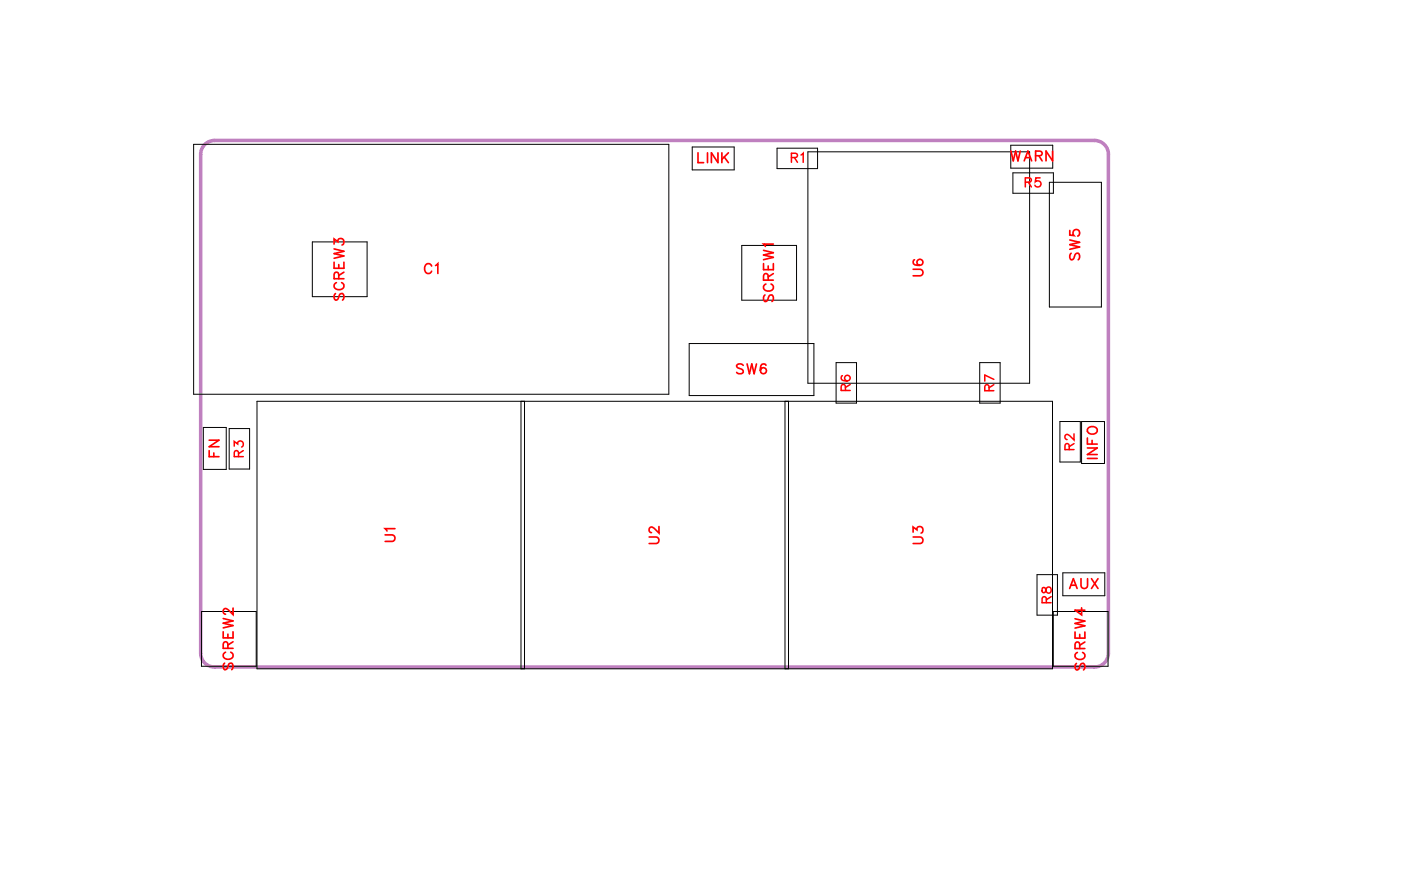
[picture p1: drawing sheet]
<svg xmlns="http://www.w3.org/2000/svg" width="101mm" height="63mm" viewBox="0 0 101 63" stroke-linecap="round" stroke-linejoin="round" font-family="sans-serif">
<path d="M14.8 10.4l.3-.2 .4-.1h63.5a1 1 0 0 1 1 1v36a1 1 0 0 1-1 1h-63.5a1 1 0 0 1-1-1v-36l.1-.4z" fill="none" stroke="#bf80bf" stroke-width=".25"/>
<g fill="none" stroke="#000" stroke-width=".07">
<path d="M14 10.4h34.3v18h-34.3zM22.5 17.5h4v3.9h-4zM50 10.6h3v1.7h-3zM53.5 17.7h4v4h-4zM56.1 10.7h2.9v1.5h-2.9zM58.3 11h16v16.7h-16zM72.9 10.5h3.1v1.6h-3.1zM73.1 12.5h2.9v1.4h-2.9zM75.7 13.2h3.8v9h-3.8zM14.7 30.8h1.6v3.1h-1.6zM16.5 30.9h1.5v2.9h-1.5zM18.5 29h57.4v19.3h-57.4z"/>
<path d="M37.6 29v19.3M37.8 29v19.3M49.7 24.8h9v3.7h-9zM56.6 29v19.3M56.9 29v19.3M60.3 26.2h1.5v2.9h-1.5zM70.7 26.2h1.5v2.9h-1.5zM76.5 30.4h1.5v2.9h-1.5zM78 30.4h1.7v3h-1.7zM14.5 44.1h4v4h-4zM74.8 41.5h1.5v2.9h-1.5zM76 44.1h4v4h-4z"/>
<path d="M76.7 41.3h3v1.7h-3z"/>
</g>
<g fill="none" stroke="#f00" stroke-width=".12">
<path d="M24.1 17.6v-.4l.3 .2a.24 .24 0 0 1 .4-.1 .24 .24 0 0 1-.1 .4M24.1 18.9v.5h.7v-.5M24.1 18l.7 .1-.7 .2 .7 .2-.7 .1M24.4 19.1v.3M24.8 19.6l-.4 .3M31.1 19.2a.26 .26 0 0 0-.3-.2 .26 .26 0 0 0-.2 .3v.2a.26 .26 0 0 0 .2 .2 .26 .26 0 0 0 .3-.1M31.4 19.2l.2-.2v.7M50.4 11v.7h.4M51.1 11v.7M51.8 11v.7l-.5-.7v.7M52.1 11v.7M52.3 11.3l.3 .4"/>
<path d="M52.6 11l-.5 .5M55.1 19v.5h.7v-.5M55.1 18.1l.7 .1-.7 .2 .7 .2-.7 .1M55.4 19.2v.3M55.8 17.6h-.7l.1 .2M55.8 19.7l-.4 .3M65.9 19.4h.5l.2 .2-.1 .3h-.6M66 18.7l-.1 .1a.35 .35 0 0 0 .3 .4 .35 .35 0 0 0 .4-.3 .22 .22 0 0 0-.2-.2 .22 .22 0 0 0-.2 .2 .22 .22 0 0 0 .2 .2M72.9 10.9l.2 .7 .2-.7 .2 .7 .1-.7M73.9 11.6l.3-.7 .2 .7M74 11.4h.3M74.7 11.2h.4l.1-.2-.5-.1v.7"/>
<path d="M75 11.2l.2 .4M76 10.9v.7l-.5-.7v.7M77.2 16.6v.4h.3a.25 .25 0 0 1 0-.4 .25 .25 0 0 1 .4 .1 .25 .25 0 0 1-.1 .3M77.2 17.3l.7 .2-.7 .2 .7 .1-.7 .2M77.3 18.3l-.1 .1 .1 .3h.2l.2-.4h.1l.1 .1-.1 .3M15.1 32.5v.5h.7M15.1 31.8h.7l-.7 .4h.7M15.4 32.7v.3M24.2 21.2l-.1 .2 .1 .3 .2-.1 .2-.4h.1l.1 .2-.1 .3M24.3 20.4a.26 .26 0 0 0-.2 .3 .26 .26 0 0 0 .3 .2h.1a.26 .26 0 0 0 .3-.2 .26 .26 0 0 0-.2-.3M24.4 20.1v-.4h-.2l-.1 .4h.7M27.8 38.6h.5l.2 .2-.1 .2-.6 .1"/>
<path d="M28.5 38.1h-.7l.1 .2M46.8 38.7h.5l.2 .3v.2h-.7M47.5 38v.5l-.3-.4-.2-.1-.2 .2v.1l.2 .1M53.6 26.4l-.1-.1-.3 .1v.1l.4 .3v.1l-.1 .1-.3-.1M53.9 26.3l.2 .7 .1-.7 .2 .7 .2-.7M55.2 21.3l-.1 .2 .1 .3 .2-.1 .2-.4h.1l.1 .2-.1 .3M55.3 20.5a.26 .26 0 0 0-.2 .3 .26 .26 0 0 0 .3 .2h.1a.26 .26 0 0 0 .3-.2 .26 .26 0 0 0-.2-.3M55.3 26.4l-.1-.1a.35 .35 0 0 0-.4 .2 .35 .35 0 0 0 .3 .5 .22 .22 0 0 0 .2-.2 .22 .22 0 0 0-.2-.3 .22 .22 0 0 0-.2 .2M55.4 20.2v-.4h-.2l-.1 .4h.7M65.9 38.7h.5l.2 .3-.1 .2h-.6M65.9 38.4v-.4l.3 .2a.24 .24 0 0 1 .3-.1 .24 .24 0 0 1 0 .4M78.5 33.1h.7"/>
<path d="M78.5 32.3h.7l-.7 .5h.7M78.5 31.6v.4h.7M78.6 30.9a.35 .35 0 0 1 .4-.1 .35 .35 0 0 1 .1 .4 .33 .33 0 0 1-.4 .1 .33 .33 0 0 1-.1-.4zM78.8 31.8v.2M16.1 45.6v.4h.7v-.4M16.1 44.6l.7 .2-.7 .2 .7 .1-.7 .2M16.2 47.9l-.1 .1 .1 .3h.2l.2-.4h.1l.1 .1-.1 .3M16.3 47.1a.26 .26 0 0 0-.2 .3 .26 .26 0 0 0 .3 .2h.1a.26 .26 0 0 0 .3-.2 .26 .26 0 0 0-.2-.3M16.4 46.8v-.4l-.2-.1-.1 .5h.7M16.4 45.8v.2M16.8 43.9v.5l-.3-.4-.3-.1-.1 .1v.2l.2 .1M16.8 46.3l-.4 .2"/>
<path d="M77.2 42.5l.3-.7 .2 .7M77.3 42.2h.3M77.6 45.6v.4h.7v-.4M77.6 44.6l.7 .2-.7 .2 .7 .2-.7 .1M77.7 47.9l-.1 .1 .1 .3h.1l.3-.4h.1l.1 .1-.1 .3M77.7 47.1a.26 .26 0 0 0-.1 .3 .26 .26 0 0 0 .2 .2h.2a.26 .26 0 0 0 .3-.2 .26 .26 0 0 0-.2-.3M77.9 46.8v-.4h-.3v.4h.7M77.9 45.8v.2M78 41.8v.5l.2 .2 .2-.1 .1-.6M78 43.9v.5l-.4-.4h.7M78.3 46.3l-.4 .3M78.8 41.8l.4 .7"/>
<path d="M79.2 41.8l-.4 .7"/>
</g>
<g fill="none" stroke="#f00" stroke-width=".11">
<path d="M57.1 11.4l.4-.1v-.2h-.4v.6M57.3 11.4l.2 .3M57.8 11.2l.2-.1v.6M74 13.1h.4v-.2l-.4-.1v.7M74.2 13.1l.2 .4M75.1 12.8h-.4v.3a.23 .23 0 0 1 .4 0 .23 .23 0 0 1-.1 .4 .23 .23 0 0 1-.3-.1M16.9 32.2v-.3l.2 .1a.22 .22 0 0 1 .4-.1 .22 .22 0 0 1-.1 .4M17.2 33v-.4l-.2-.1-.1 .5h.7M17.6 32.5l-.4 .2M60.8 27.1h-.1a.32 .32 0 0 0 .3 .4 .32 .32 0 0 0 .3-.2 .2 .2 0 0 0-.1-.2 .2 .2 0 0 0-.3 .2 .2 .2 0 0 0 .2 .2M61 28.2v-.4h-.2l-.1 .4h.6M61.3 27.7l-.3 .3"/>
<path d="M71.4 28.2l-.1-.4h-.2v.4h.6M71.7 27.8l-.3 .2M71.7 27.4l-.6-.3v.4M77.2 32.4l-.1-.3-.2-.1-.1 .4h.7M77.5 31.3v.4l-.5-.4-.2 .3 .2 .1M77.5 32l-.3 .2M75.2 42.4v.3l.2 .1 .2-.4a.22 .22 0 0 1 .3 .2 .22 .22 0 0 1-.3 .2l-.1-.1-.1-.3zM75.5 43.5v-.4h-.2l-.1 .4h.6M75.8 43.1l-.3 .2"/>
</g>
<g font-size="1.2" fill="#fff">
<text x="72.9" y="11.9">WARN</text>
<text x="50.3" y="12">LINK</text>
<text x="25.1" y="21.7" transform="rotate(-90 25.1 21.7)">SCREW3</text>
<text x="30.6" y="20">C1</text>
<text x="56.1" y="21.8" transform="rotate(-90 56.1 21.8)">SCREW1</text>
<text x="66.9" y="20" transform="rotate(-90 66.9 20)">U6</text>
<text x="78.2" y="18.8" transform="rotate(-90 78.2 18.8)">SW5</text>
<text x="53.1" y="27.3">SW6</text>
<text x="16.1" y="33" transform="rotate(-90 16.1 33)">FN</text>
<text x="79.5" y="33.1" transform="rotate(-90 79.5 33.1)">INFO</text>
<text x="28.8" y="39.1" transform="rotate(-90 28.8 39.1)">U1</text>
<text x="47.8" y="39.3" transform="rotate(-90 47.8 39.3)">U2</text>
<text x="66.9" y="39.3" transform="rotate(-90 66.9 39.3)">U3</text>
<text x="77.1" y="42.8">AUX</text>
<text x="17.1" y="48.4" transform="rotate(-90 17.1 48.4)">SCREW2</text>
<text x="78.6" y="48.4" transform="rotate(-90 78.6 48.4)">SCREW4</text>
</g>
<g font-size="1.1" fill="#fff">
<text x="57.1" y="12">R1</text>
<text x="73.9" y="13.8">R5</text>
<text x="61.6" y="28.2" transform="rotate(-90 61.6 28.2)">R6</text>
<text x="72" y="28.3" transform="rotate(-90 72 28.3)">R7</text>
<text x="17.8" y="33" transform="rotate(-90 17.8 33)">R3</text>
<text x="77.8" y="32.5" transform="rotate(-90 77.8 32.5)">R2</text>
<text x="76.1" y="43.5" transform="rotate(-90 76.1 43.5)">R8</text>
</g>
</svg>
